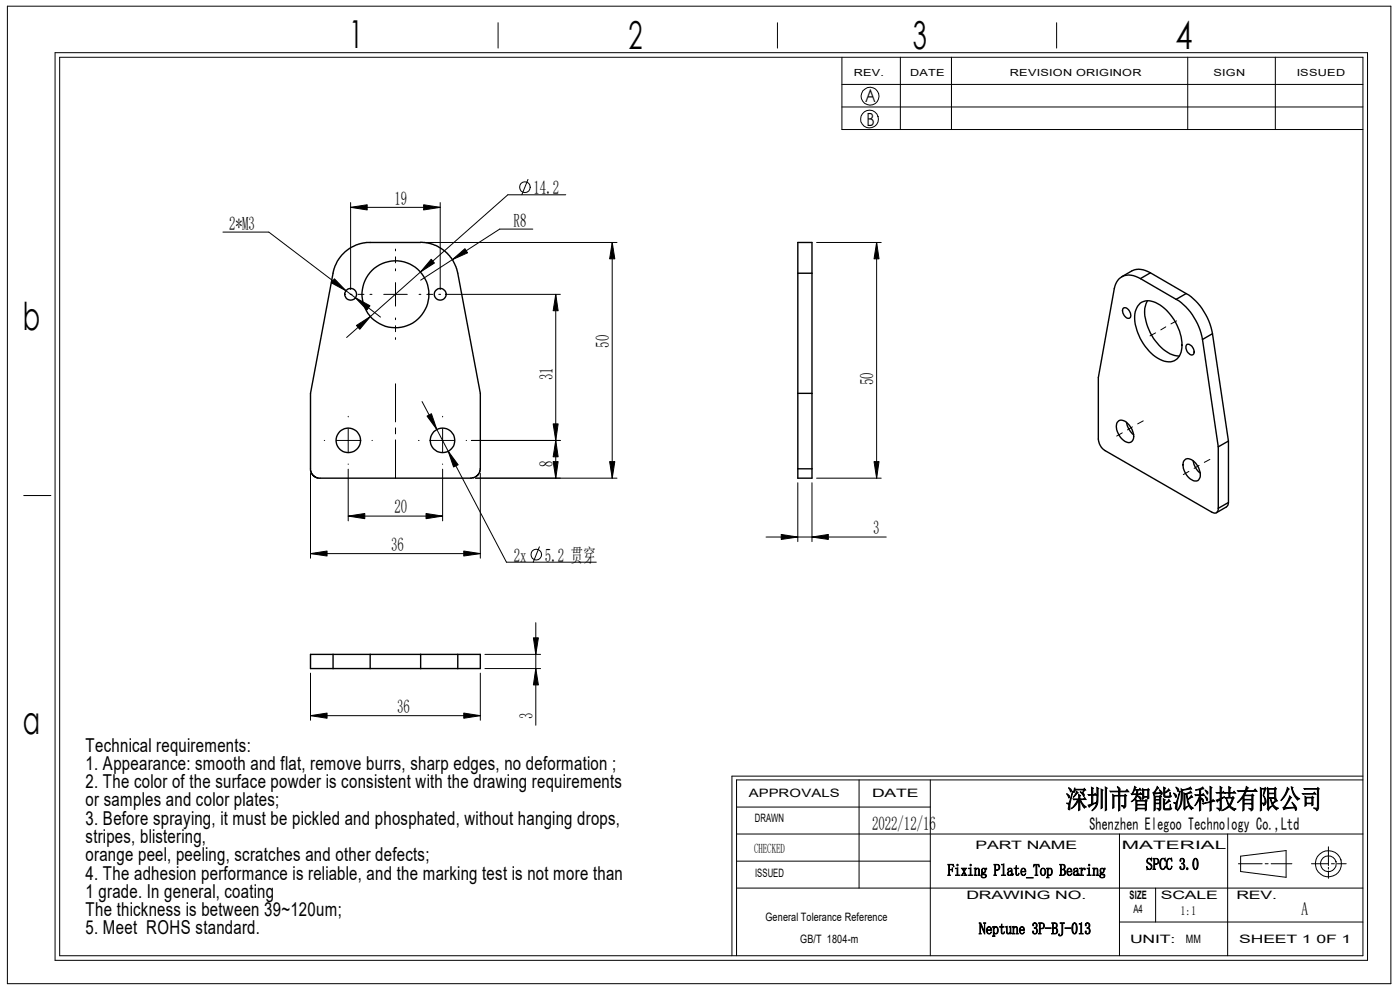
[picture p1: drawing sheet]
<svg xmlns="http://www.w3.org/2000/svg" width="297mm" height="210mm" viewBox="0 0 297 210" stroke-linecap="round" stroke-linejoin="round" font-family="sans-serif">
<g fill="none" stroke="#000" stroke-width=".21">
<path d="M1.6 1.3h293.5v207.4h-293.5zM11.7 11.2h278.4v192.5h-278.4zM12.7 12.1h276.4v190.6h-276.4zM105.7 4.8v5.4M164.9 4.8v5.4M178.6 17.9h110.5M178.6 12.1v15.4h110.5M191 12.1v15.4M201.8 12.1v15.4M224.2 4.8v5.4M252 12.1v15.4M270.6 12.1v15.4"/>
<path d="M112 38.1l-1.3 3.2M178.6 22.7h110.5M47.3 49.2h9.7l23.7 18.1M71 59.1l2.4 2.6-3.1-1.7zM74.4 44l3.5-.6v1.1zM74.4 44h19M74.4 43v18.4M83.9 52.8v.4M83.9 54.5v1.3M83.9 57v.4M83.9 59.9v5M89.9 43.4l3.5 .6-3.5 .5z"/>
<path d="M90.3 51.4h40.6M91.5 55l.7 .8-3 1.9zM93.4 43v18.4M96 55.1l2.6-2.4 .6 .9zM113 48.6h-7l-16.8 10.8M120 41.3h-12.3l-34.2 30.3M129.9 51.4l.5 3.5h-1.1zM129.9 51.4v50M173.2 51.4h13.7M186 51.4l.5 3.5h-1.1zM186 51.4v50M74.3 62.4h.4"/>
<path d="M75.4 63.2l3.1 1.7-.6 .8zM75.6 69l3-1.9-2.3 2.7zM75.9 62.4h1.3M78.5 62.4h.4M81.4 62.4h5M83.9 67.4v.4M83.9 69.1v1.3M83.9 71.6v.4M88.9 62.4h.4M90.6 62.4h1.2M93.1 62.4h.4M94.5 62.4h24.4"/>
<path d="M117.9 62.4l.5 3.5h-1.1zM117.9 62.4v39M245.2 70.6l-1.2 .6M247.3 69.3l-1 .7M249.6 68.1l-1.2 .6M68.8 93.4h.1M71.4 93.4h5M73.9 88.3v.1M73.9 90.9v5M73.9 98.4v.1M73.9 99.5v11M78.9 93.4h.1"/>
<path d="M83.9 81.4v8.1M83.9 90.8v1.2M83.9 93.3v8.1M88.8 93.4h.1M89.5 85.2l17.9 34.1h19.1M90.6 88.3l.9-.5 1.2 3.3zM91.4 93.4h5M93.9 88.3v.1M93.9 90.9v5M93.9 98.4v.1M93.9 99.5v11M95.1 95.7l2.1 2.9-1 .5z"/>
<path d="M98.9 93.4h.1M100 93.4h18.9M117.3 97.9h1.1l-.5 3.5zM117.3 89.9h1.1l-.5 3.5zM117.9 93.4l.5 3.5h-1.1zM129.3 97.9h1.1l-.5 3.5zM185.4 97.9h1.1l-.5 3.5zM238.1 91.8l-1.2 .7M240.2 90.6l-1 .6M242.5 89.3l-1.2 .6M252.2 100l-1.2 .7M254.4 98.7l-1.1 .7"/>
<path d="M256.7 97.5l-1.2 .6M5 105.1h5.8M65.9 117.4l3.5-.5v1zM65.9 117.4h36M65.9 100.4v18M73.9 109.5l3.5-.6v1.1zM73.9 109.5h20M90.4 108.9l3.5 .6-3.5 .5zM98.4 116.9l3.5 .5-3.5 .5zM100.9 101.4h30M101.9 100.4v18M114.4 116l-1.3 3.3"/>
<path d="M162.5 113.9h25.5M165.7 113.4l3.5 .5-3.5 .5zM169.2 102.4v12.5M172.3 113.9l3.4-.5v1zM172.3 102.4v12.5M173.2 101.4h13.7M102.9 138.8h11.8M113.2 135.3h1l-.5 3.5zM113.7 132.1v21.7M65.9 151.8l3.5-.5v1.1zM65.9 142.8v10M65.9 151.8h36"/>
<path d="M98.4 151.3l3.5 .5-3.5 .6zM101.9 142.8v10M102.9 141.8h11.8M113.7 141.8l.5 3.5h-1zM156.3 171.2h41.1M156.3 176.9h132.8M182.2 165.4v23M197.4 165.4v37.3M237.5 176.9v25.8M260.4 176.9v25.8M281.8 179.6v4M289.1 165.4h-132.8v37.3"/>
<path d="M289.1 164.6h-133.8v38.1M156.3 182.7h41.1M156.3 188.4h132.8M237.5 195.6h51.6M245.2 188.4v7.2M262.7 183.2h5.1M263.2 181.6l9.6-1.2v5.7l-9.6-1.2zM268.4 183.2h.6M269.7 183.2h4.4M278.2 183.2h3.6M281.8 184v.4M281.8 184.7v1.6"/>
<path d="M282.4 183.2h.7M283.7 183.2h1.9"/>
<circle cx="111.3" cy="39.7" r="1.14"/>
<circle cx="184.5" cy="25.3" r="1.89"/>
<circle cx="184.6" cy="20.4" r="1.88"/>
<circle cx="113.8" cy="117.6" r="1.14"/>
<circle cx="281.8" cy="183.2" r="1.68"/>
<circle cx="281.8" cy="183.2" r="2.78"/>
</g>
<g fill="none" stroke="#000" stroke-width=".3">
<path d="M89.2 51.4l1.5 .1 1.1 .3 1.2 .5 1.5 1.1 1.6 1.9 .9 2.2 4.9 25.9v16l-.1 .7-.8 1-1.1 .3h-32M89.2 51.4h-11.5l-1.3 .3-2 .8-1.1 .8-1.5 1.6-.8 1.6-.3 1.4-4.8 25.5v16.4l.2 .6 .5 .6 .6 .3 .7 .2M169.2 58v-6.6h3.1v6.6M169.2 58h3.1M169.2 58v41.4M172.3 58v41.4M241.9 59.1a3.5 3.5 0 0 0-4.7 .3l-.5 .8-.3 1-3.4 18.9v13a3.1 3.1 0 0 0 1.4 2.5l22.6 13a.83 .83 0 0 0 1.1 .2 .83 .83 0 0 0 .3-1M241.9 59.1l7.6 4.4M244.1 57.9a4.1 4.1 0 0 0-4-.4l-2.1 1.2M244.1 57.9l-2.2 1.2M244.1 57.9l7.5 4.4M238.3 65.4a1.38 1.38 0 0 1 1.6 1.5 .64 .64 0 0 1-.6 .7 .64 .64 0 0 1-.7-.5 1.43 1.43 0 0 1-.3-1.7z"/>
<path d="M241.9 64.3a3.6 3.6 0 0 1 4.2 .4 10.7 10.7 0 0 1 4.6 9.5 2.78 2.78 0 0 1-4.2 2.3 10.5 10.5 0 0 1-5.7-10.4l.6-1.2zM243.4 63.8a6.7 6.7 0 0 0 .4 6.2 9.6 9.6 0 0 0 5.3 5.4l1.1 .1M249.5 63.5a12.5 12.5 0 0 1 5.6 8.5M251.6 62.3a12.5 12.5 0 0 1 5.6 8.5M251.6 62.3l-2.1 1.2M251.8 73.1a1.38 1.38 0 0 1 1.5 1.6 .56 .56 0 0 1-.4 .6 .56 .56 0 0 1-.6-.3 1.59 1.59 0 0 1-.5-1.9zM255.1 72l3.3 22.8M257.2 70.8l-2.1 1.2M257.2 70.8l3.4 22.8M169.2 99.4v2h3.1v-2M169.2 99.4h3.1M169.2 83.4h3.1"/>
<path d="M237.2 89.4a1.56 1.56 0 0 1 2.3 .7 3 3 0 0 1 .7 3.5 1.47 1.47 0 0 1-2.1-.4 3.5 3.5 0 0 1-1.1-3.6zM239 89.6a4.2 4.2 0 0 0 1.5 2.6M251.5 97.4a2.3 2.3 0 0 1 2.6 1.5 2.42 2.42 0 0 1 0 3 2.54 2.54 0 0 1-2.8-1.8 2.11 2.11 0 0 1 .2-2.7zM253.1 97.7a4.2 4.2 0 0 0 1.5 2.7M258.4 94.8v13M260.6 93.6l-2.2 1.2M260.6 93.6v13M260.6 106.6l-.1 .6-.3 .3-2.1 1.3M260.6 106.6l-2.2 1.2M70.7 138.8h7.8M70.7 138.8h-4.8v3h4.8M70.7 138.8v3"/>
<path d="M78.5 138.8v3M78.5 138.8h10.7M89.2 138.8h7.9M89.2 138.8v3M97.1 138.8h4.8v3h-4.8M97.1 138.8v3M70.7 141.8h7.8M78.5 141.8h10.7M89.2 141.8h7.9"/>
<circle cx="74.4" cy="62.4" r="1.24"/>
<circle cx="83.9" cy="62.4" r="7.1"/>
<circle cx="93.4" cy="62.4" r="1.26"/>
<circle cx="73.9" cy="93.4" r="2.6"/>
<circle cx="93.9" cy="93.4" r="2.62"/>
</g>
<g fill="#000">
<path d="M74.4 44l3.5-.6v1.1zM91.5 55l.7 .8-3 1.9zM89.9 43.4l3.5 .6-3.5 .5zM96 55.1l2.6-2.4 .6 .9zM129.9 51.4l.5 3.5h-1.1zM186 51.4l.5 3.5h-1.1zM71 59.1l2.4 2.6-3.1-1.7zM75.4 63.2l3.1 1.7-.6 .8zM75.6 69l3-1.9-2.3 2.7zM117.9 62.4l.5 3.5h-1.1zM90.6 88.3l.9-.5 1.2 3.3zM95.1 95.7l2.1 2.9-1 .5z"/>
<path d="M117.9 93.4l.5 3.5h-1.1zM117.3 89.9h1.1l-.5 3.5zM65.9 117.4l3.5-.5v1zM73.9 109.5l3.5-.6v1.1zM90.4 108.9l3.5 .6-3.5 .5zM98.4 116.9l3.5 .5-3.5 .5zM117.3 97.9h1.1l-.5 3.5zM129.3 97.9h1.1l-.5 3.5zM165.7 113.4l3.5 .5-3.5 .5zM172.3 113.9l3.4-.5v1zM185.4 97.9h1.1l-.5 3.5zM113.2 135.3h1l-.5 3.5z"/>
<path d="M65.9 151.8l3.5-.5v1.1zM98.4 151.3l3.5 .5-3.5 .6zM113.7 141.8l.5 3.5h-1z"/>
</g>
<g font-size="8.2">
<text x="74.1" y="10.2">1</text>
<text x="133.3" y="10.4">2</text>
<text x="193.7" y="10.5">3</text>
<text x="249.4" y="10.5">4</text>
<text x="4.8" y="70">b</text>
<text x="4.9" y="155.7">a</text>
</g>
<text font-size="5.6" x="226.1" y="171.4">深圳市智能派科技有限公司</text>
<g font-size="4.1">
<text x="18.2" y="159.4">Technical requirements:</text>
<text x="18.2" y="163.3">1. Appearance: smooth and flat, remove burrs, sharp edges, no deformation ;</text>
<text x="18.2" y="167.2">2. The color of the surface powder is consistent with the drawing requirements</text>
<text x="18.2" y="171">or samples and color plates;</text>
<text x="18.2" y="174.9">3. Before spraying, it must be pickled and phosphated, without hanging drops,</text>
<text x="18.2" y="178.8">stripes, blistering,</text>
<text x="18.2" y="182.7">orange peel, peeling, scratches and other defects;</text>
<text x="18.2" y="186.6">4. The adhesion performance is reliable, and the marking test is not more than</text>
<text x="18.2" y="190.4">1 grade. In general, coating</text>
<text x="18.2" y="194.3">The thickness is between 39~120um;</text>
<text x="18.2" y="198.2">5. Meet ROHS standard.</text>
</g>
<g font-size="4">
<text x="113.2" y="41.2">14.2</text>
<text x="83.7" y="43.4">19</text>
<text x="48.6" y="48.7">2*M3</text>
<text x="109" y="48">R8</text>
<text x="129.2" y="73.8" transform="rotate(-90 129.2 73.8)">50</text>
<text x="117.3" y="80.6" transform="rotate(-90 117.3 80.6)">31</text>
<text x="185.3" y="81.7" transform="rotate(-90 185.3 81.7)">50</text>
<text x="117.3" y="99" transform="rotate(-90 117.3 99)">8</text>
<text x="83.7" y="108.9">20</text>
<text x="185.3" y="113.4">3</text>
<text x="83" y="116.9">36</text>
<text x="109" y="119.1">2x</text>
<text x="115.6" y="119.1">5.2 贯穿</text>
<text x="84.2" y="151.3">36</text>
<text x="113" y="152.5" transform="rotate(-90 113 152.5)">3</text>
<text x="185" y="176">2022/12/16</text>
</g>
<g font-size="3.9">
<text x="183.6" y="21.6">A</text>
<text x="183.8" y="26.6">B</text>
<text x="231.1" y="176">Shenzhen Elegoo Technology Co.,Ltd</text>
<text x="276.1" y="194.1">A</text>
</g>
<g font-size="3.5">
<text x="201" y="185.8">Fixing Plate_Top Bearing</text>
<text x="243.1" y="184.5">SPCC 3.0</text>
<text x="207.7" y="198.2">Neptune 3P-BJ-013</text>
</g>
<g font-size="2.8">
<text x="160" y="181">CHECKED</text>
<text x="250.4" y="194.2">1:1</text>
</g>
<g font-size="2.5">
<text x="158.8" y="169.2">APPROVALS</text>
<text x="185" y="169.2">DATE</text>
<text x="160.1" y="174.3">DRAWN</text>
<text x="160.2" y="186">ISSUED</text>
<text x="207" y="180.1">PART NAME</text>
<text x="238" y="180.1">MATERIAL</text>
<text x="205" y="190.7">DRAWING NO.</text>
<text x="239.6" y="190.7">SIZE</text>
<text x="246.3" y="190.7">SCALE</text>
<text x="262.3" y="190.7">REV.</text>
<text x="162.4" y="195.3">General Tolerance Reference</text>
<text x="240.5" y="193.8">A4</text>
<text x="169.8" y="199.9">GB/T 1804-m</text>
<text x="239.7" y="199.9">UNIT:</text>
<text x="251.5" y="199.9">MM</text>
<text x="262.9" y="199.9">SHEET 1</text>
<text x="279.3" y="199.9">0F 1</text>
</g>
<g font-size="2.1">
<text x="181.1" y="16.1">REV.</text>
<text x="193.1" y="16.1">DATE</text>
<text x="214.2" y="16.1">REVISION ORIGINOR</text>
<text x="257.4" y="16.1">SIGN</text>
<text x="275.1" y="16.1">ISSUED</text>
</g>
</svg>
